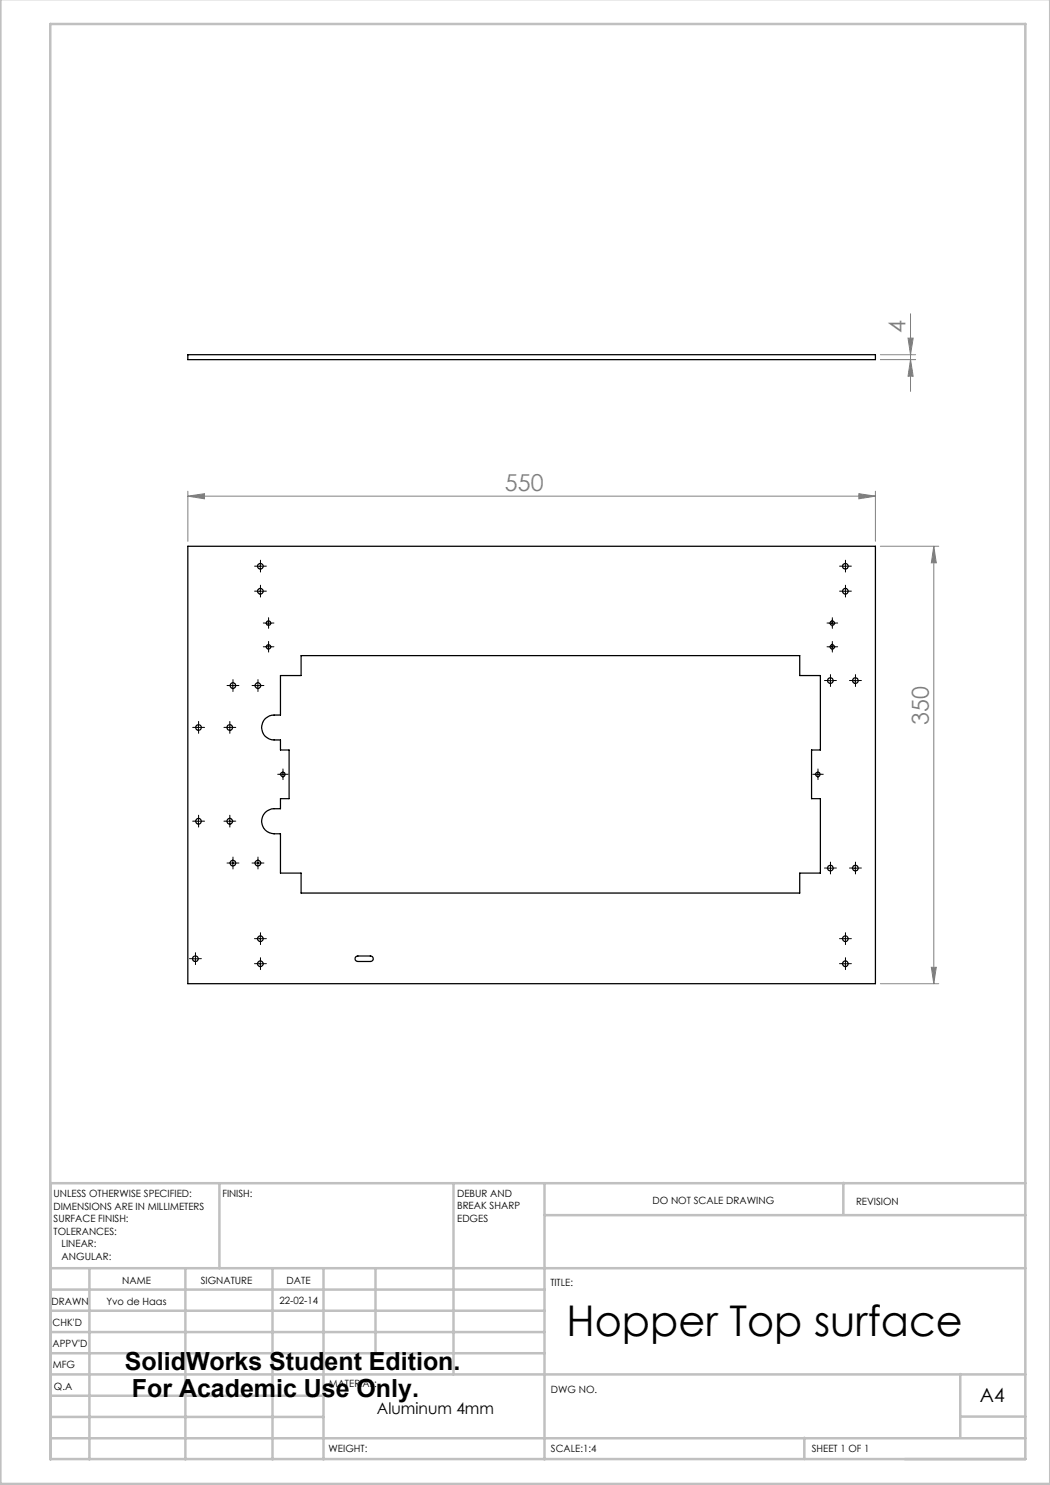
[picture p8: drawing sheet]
<svg xmlns="http://www.w3.org/2000/svg" width="210mm" height="297mm" viewBox="0 0 210 297" stroke-linecap="round" stroke-linejoin="round" font-family="sans-serif">
<g fill="none" stroke="#808080" stroke-width=".2">
<path d="M176.1 70.9h7M176.1 71.9h7M181.6 67.6h1l-.5 3.3zM182.1 62.8v15.5M182.1 71.9l.5 3.3h-1zM37.6 99.2l3.3-.5v1.1zM37.6 98.2v10.1M37.6 99.2h137.5M171.8 98.7l3.3 .5-3.3 .6zM175.1 98.2v10.1M176.1 109.3h11.6M186.8 109.3v87.4"/>
<path d="M186.8 109.3l.5 3.3h-1zM176.1 196.7h11.6M186.3 193.5h1l-.5 3.2z"/>
</g>
<g fill="none" stroke="#000" stroke-width=".2" stroke-dasharray="15.2 1.3 1.3 1.3">
<path d="M51.5 118.2h-.6M51.5 113.2h-.6M52.1 117.6v-.6M52.1 118.9v.5M52.1 112.6v-.6M52.1 113.9v.5M52.7 118.2h.6M52.7 113.2h.6M168.5 118.2h-.6M168.5 113.2h-.6M169.1 117.6v-.6M169.1 118.9v.5"/>
<path d="M169.1 112.6v-.6M169.1 113.9v.5M169.7 118.2h.6M169.7 113.2h.6M46 137.1h-.6M46.6 136.5v-.6M46.6 137.7v.6M47.2 137.1h.6M51 137.1h-.6M51.6 136.5v-.6M51.6 137.7v.6M52.2 137.1h.6"/>
<path d="M53.1 129.4h-.4M53.1 124.6h-.4M53.7 128.7v-.4M53.7 130v.4M53.7 124v-.5M53.7 125.2v.5M54.3 129.4h.5M54.3 124.6h.5M165.5 136.1h-.6M165.8 129.4h-.4M165.8 124.6h-.4M166.1 135.5v-.6"/>
<path d="M166.1 136.7v.6M166.5 128.7v-.4M166.5 130v.4M166.5 124v-.5M166.5 125.2v.5M166.7 136.1h.6M167.1 129.4h.4M167.1 124.6h.4M170.5 136.1h-.6M171.1 135.5v-.6M171.1 136.7v.6M171.7 136.1h.6"/>
<path d="M39.1 145.5h-.6M39.7 144.9v-.6M39.7 146.1v.6M40.3 145.5h.6M45.3 145.5h-.5M46 144.9v-.6M46 146.1v.6M46.6 145.5h.6M56 154.9h-.5M56.6 154.2v-.4M56.6 155.5v.4M57.2 154.9h.5"/>
<path d="M163 154.9h-.5M163.6 154.2v-.4M163.6 155.5v.4M164.2 154.9h.5M39.1 164.2h-.6M39.7 163.6v-.6M39.7 164.9v.5M40.3 164.2h.6M45.3 164.2h-.5M46 172.6h-.6M46 163.6v-.6M46 164.9v.5"/>
<path d="M46.6 172v-.6M46.6 173.2v.6M46.6 164.2h.6M47.2 172.6h.6M51 172.6h-.6M51.6 172v-.6M51.6 173.2v.6M52.2 172.6h.6M165.5 173.6h-.6M166.1 173v-.6M166.1 174.2v.6M166.7 173.6h.6"/>
<path d="M170.5 173.6h-.6M171.1 173v-.6M171.1 174.2v.6M171.7 173.6h.6M38.5 191.7h-.6M39.1 191.1v-.6M39.1 192.4v.5M39.7 191.7h.6M51.5 192.7h-.6M51.5 187.7h-.6M52.1 192.1v-.6M52.1 193.4v.5"/>
<path d="M52.1 187.1v-.6M52.1 188.4v.5M52.7 192.7h.6M52.7 187.7h.6M168.5 192.7h-.6M168.5 187.7h-.6M169.1 192.1v-.6M169.1 193.4v.5M169.1 187.1v-.6M169.1 188.4v.5M169.7 192.7h.6M169.7 187.7h.6"/>
</g>
<g fill="none" stroke="#000" stroke-width=".2">
<path d="M51.4 118.2h1.3M51.4 113.2h1.3M52.1 112.6v1.3M52.1 117.6v1.3M168.5 118.2h1.2M168.5 113.2h1.2M169.1 112.6v1.3M169.1 117.6v1.3M46 137.1h1.2M46.6 136.5v1.3M50.9 137.1h1.3M51.6 136.5v1.3"/>
<path d="M53.1 129.4h1.2M53.1 124.6h1.2M53.7 124v1.2M53.7 128.8v1.2M165.5 136.1h1.2M165.8 129.4h1.3M165.8 124.6h1.3M166.1 135.5v1.2M166.4 124v1.2M166.4 128.8v1.2M170.5 136.1h1.2M171.1 135.5v1.2"/>
<path d="M39.1 145.5h1.2M39.7 144.9v1.2M45.3 145.5h1.3M46 144.9v1.2M56 154.9h1.2M56.6 154.3v1.2M162.9 154.9h1.3M163.6 154.3v1.2M39.1 164.2h1.2M39.7 163.6v1.3M45.3 164.2h1.3M46 172.6h1.2"/>
<path d="M46 163.6v1.3M46.6 172v1.2M50.9 172.6h1.3M51.6 172v1.2M165.5 173.6h1.2M166.1 173v1.2M170.5 173.6h1.2M171.1 173v1.2M38.5 191.8h1.2M39.1 191.1v1.3M51.4 192.8h1.3M51.4 187.7h1.3"/>
<path d="M52.1 187.1v1.3M52.1 192.1v1.3M168.5 192.8h1.2M168.5 187.7h1.2M169.1 187.1v1.3M169.1 192.1v1.3"/>
</g>
<g fill="none" stroke="#c0c0c0" stroke-width=".5">
<path d="M.1 -.1v296.9h209.9v-296.9M10.1 4.8h195v287h-195zM43.9 236.6v17M90.7 236.6v38.3M108.9 236.6v55.3M168.7 236.6v6.3M205.1 236.6h-195v55.3M10.1 253.6h195M10.1 257.9h98.8M17.9 253.6v38.3M37.1 253.6v38.3M54.5 253.6v38.3"/>
<path d="M64.7 253.6v38.3M75.1 253.6v17M108.9 243h96.2M10.1 270.6h98.8M10.1 266.4h98.8M10.1 262.1h98.8M10.1 279.1h54.6M10.1 274.9h195M192.1 274.8v12.7M10.1 287.7h195M10.1 283.4h54.6M160.9 287.5v4.3"/>
<path d="M192.1 283.3h13"/>
</g>
<g fill="#808080">
<path d="M171.8 98.7l3.3 .5-3.3 .6zM37.6 99.2l3.3-.5v1.1z"/>
<path d="M186.3 193.5h1l-.5 3.2zM186.8 109.3l.5 3.3h-1z"/>
<path d="M181.6 67.6h1l-.5 3.3zM182.1 71.9l.5 3.3h-1z"/>
</g>
<g fill="none" stroke="#000" stroke-width=".25">
<path d="M37.6 70.9h137.5v1h-137.5zM37.6 109.3h137.5v87.4h-137.5zM56.1 135.1h4.1v-4h99.7v4h4.2v14.9h-1.8v9.7h1.8v14.9h-4.2v4h-99.7v-4h-4.1v-7.8a3.1 3.1 0 0 1-3.6-1.6 2.49 2.49 0 0 1 2.3-3.5h1.3v-2h1.7v-9.7h-1.7v-2a3.5 3.5 0 0 1-3-.7 2.5 2.5 0 0 1-.6-2.7 2.5 2.5 0 0 1 2.3-1.6h1.3zM71.2 191.3l.4-.1h2.5a.55 .55 0 0 1 .5 .5 .55 .55 0 0 1-.5 .6h-2.5a.54 .54 0 0 1-.6-.3 .54 .54 0 0 1 .2-.7z"/>
<circle cx="52.1" cy="118.3" r=".56"/>
<circle cx="52.1" cy="113.2" r=".56"/>
<circle cx="169.1" cy="118.3" r=".56"/>
<circle cx="169.1" cy="113.2" r=".56"/>
<circle cx="46.6" cy="137.1" r=".56"/>
<circle cx="51.6" cy="137.1" r=".56"/>
<circle cx="53.7" cy="124.6" r=".44"/>
<circle cx="53.7" cy="129.4" r=".44"/>
<circle cx="166.1" cy="136.1" r=".57"/>
<circle cx="166.5" cy="129.4" r=".43"/>
<circle cx="166.5" cy="124.6" r=".44"/>
<circle cx="171.1" cy="136.1" r=".57"/>
<circle cx="39.7" cy="145.5" r=".56"/>
<circle cx="45.9" cy="145.5" r=".56"/>
<circle cx="56.6" cy="154.9" r=".45"/>
<circle cx="163.6" cy="154.9" r=".45"/>
<circle cx="39.7" cy="164.3" r=".56"/>
<circle cx="45.9" cy="164.3" r=".56"/>
<circle cx="46.6" cy="172.6" r=".57"/>
<circle cx="51.6" cy="172.6" r=".57"/>
<circle cx="166.1" cy="173.6" r=".56"/>
<circle cx="171.1" cy="173.6" r=".56"/>
<circle cx="39.1" cy="191.7" r=".56"/>
<circle cx="52.1" cy="187.7" r=".56"/>
<circle cx="52.1" cy="192.8" r=".56"/>
<circle cx="169.1" cy="187.7" r=".56"/>
<circle cx="169.1" cy="192.8" r=".56"/>
</g>
<text font-size="8.5" x="113.3" y="267.2">Hopper Top surface</text>
<g font-size="5">
<text x="25" y="273.9">SolidWorks Student Edition.</text>
<text x="26.4" y="279.4">For Academic Use Only.</text>
</g>
<g font-size="4.7" fill="#808080">
<text x="181.1" y="66.6" transform="rotate(-90 181.1 66.6)">4</text>
<text x="101" y="98.2">550</text>
<text x="185.8" y="144.9" transform="rotate(-90 185.8 144.9)">350</text>
</g>
<text font-size="3.9" x="196" y="280.4">A4</text>
<text font-size="3.2" x="75.4" y="282.8">Aluminum 4mm</text>
<g font-size="2">
<text x="10.7" y="239.5">UNLESS OTHERWISE SPECIFIED:</text>
<text x="44.5" y="239.5">FINISH:</text>
<text x="91.4" y="239.4">DEBUR AND</text>
<text x="10.7" y="242">DIMENSIONS ARE IN MILLIMETERS</text>
<text x="10.7" y="244.5">SURFACE FINISH:</text>
<text x="91.4" y="241.9">BREAK SHARP</text>
<text x="91.4" y="244.4">EDGES</text>
<text x="130.5" y="240.8">DO NOT SCALE DRAWING</text>
<text x="171.2" y="241">REVISION</text>
<text x="10.7" y="247">TOLERANCES:</text>
<text x="12.3" y="249.5">LINEAR:</text>
<text x="12.3" y="252">ANGULAR:</text>
<text x="24.4" y="256.9">NAME</text>
<text x="40.1" y="256.8">SIGNATURE</text>
<text x="57.3" y="256.8">DATE</text>
<text x="110.1" y="257.1">TITLE:</text>
<text x="10.3" y="260.9">DRAWN</text>
<text x="21.3" y="261">Yvo de Haas</text>
<text x="55.9" y="260.8">22-02-14</text>
<text x="10.5" y="269.3">APPV'D</text>
<text x="10.5" y="265.2">CHK'D</text>
<text x="10.6" y="273.6">MFG</text>
<text x="10.8" y="278">Q.A</text>
<text x="65.8" y="277.4">MATERIAL:</text>
<text x="110.2" y="278.5">DWG NO.</text>
<text x="65.7" y="290.4">WEIGHT:</text>
<text x="110.2" y="290.5">SCALE:1:4</text>
<text x="162.4" y="290.4">SHEET 1 OF 1</text>
</g>
</svg>
